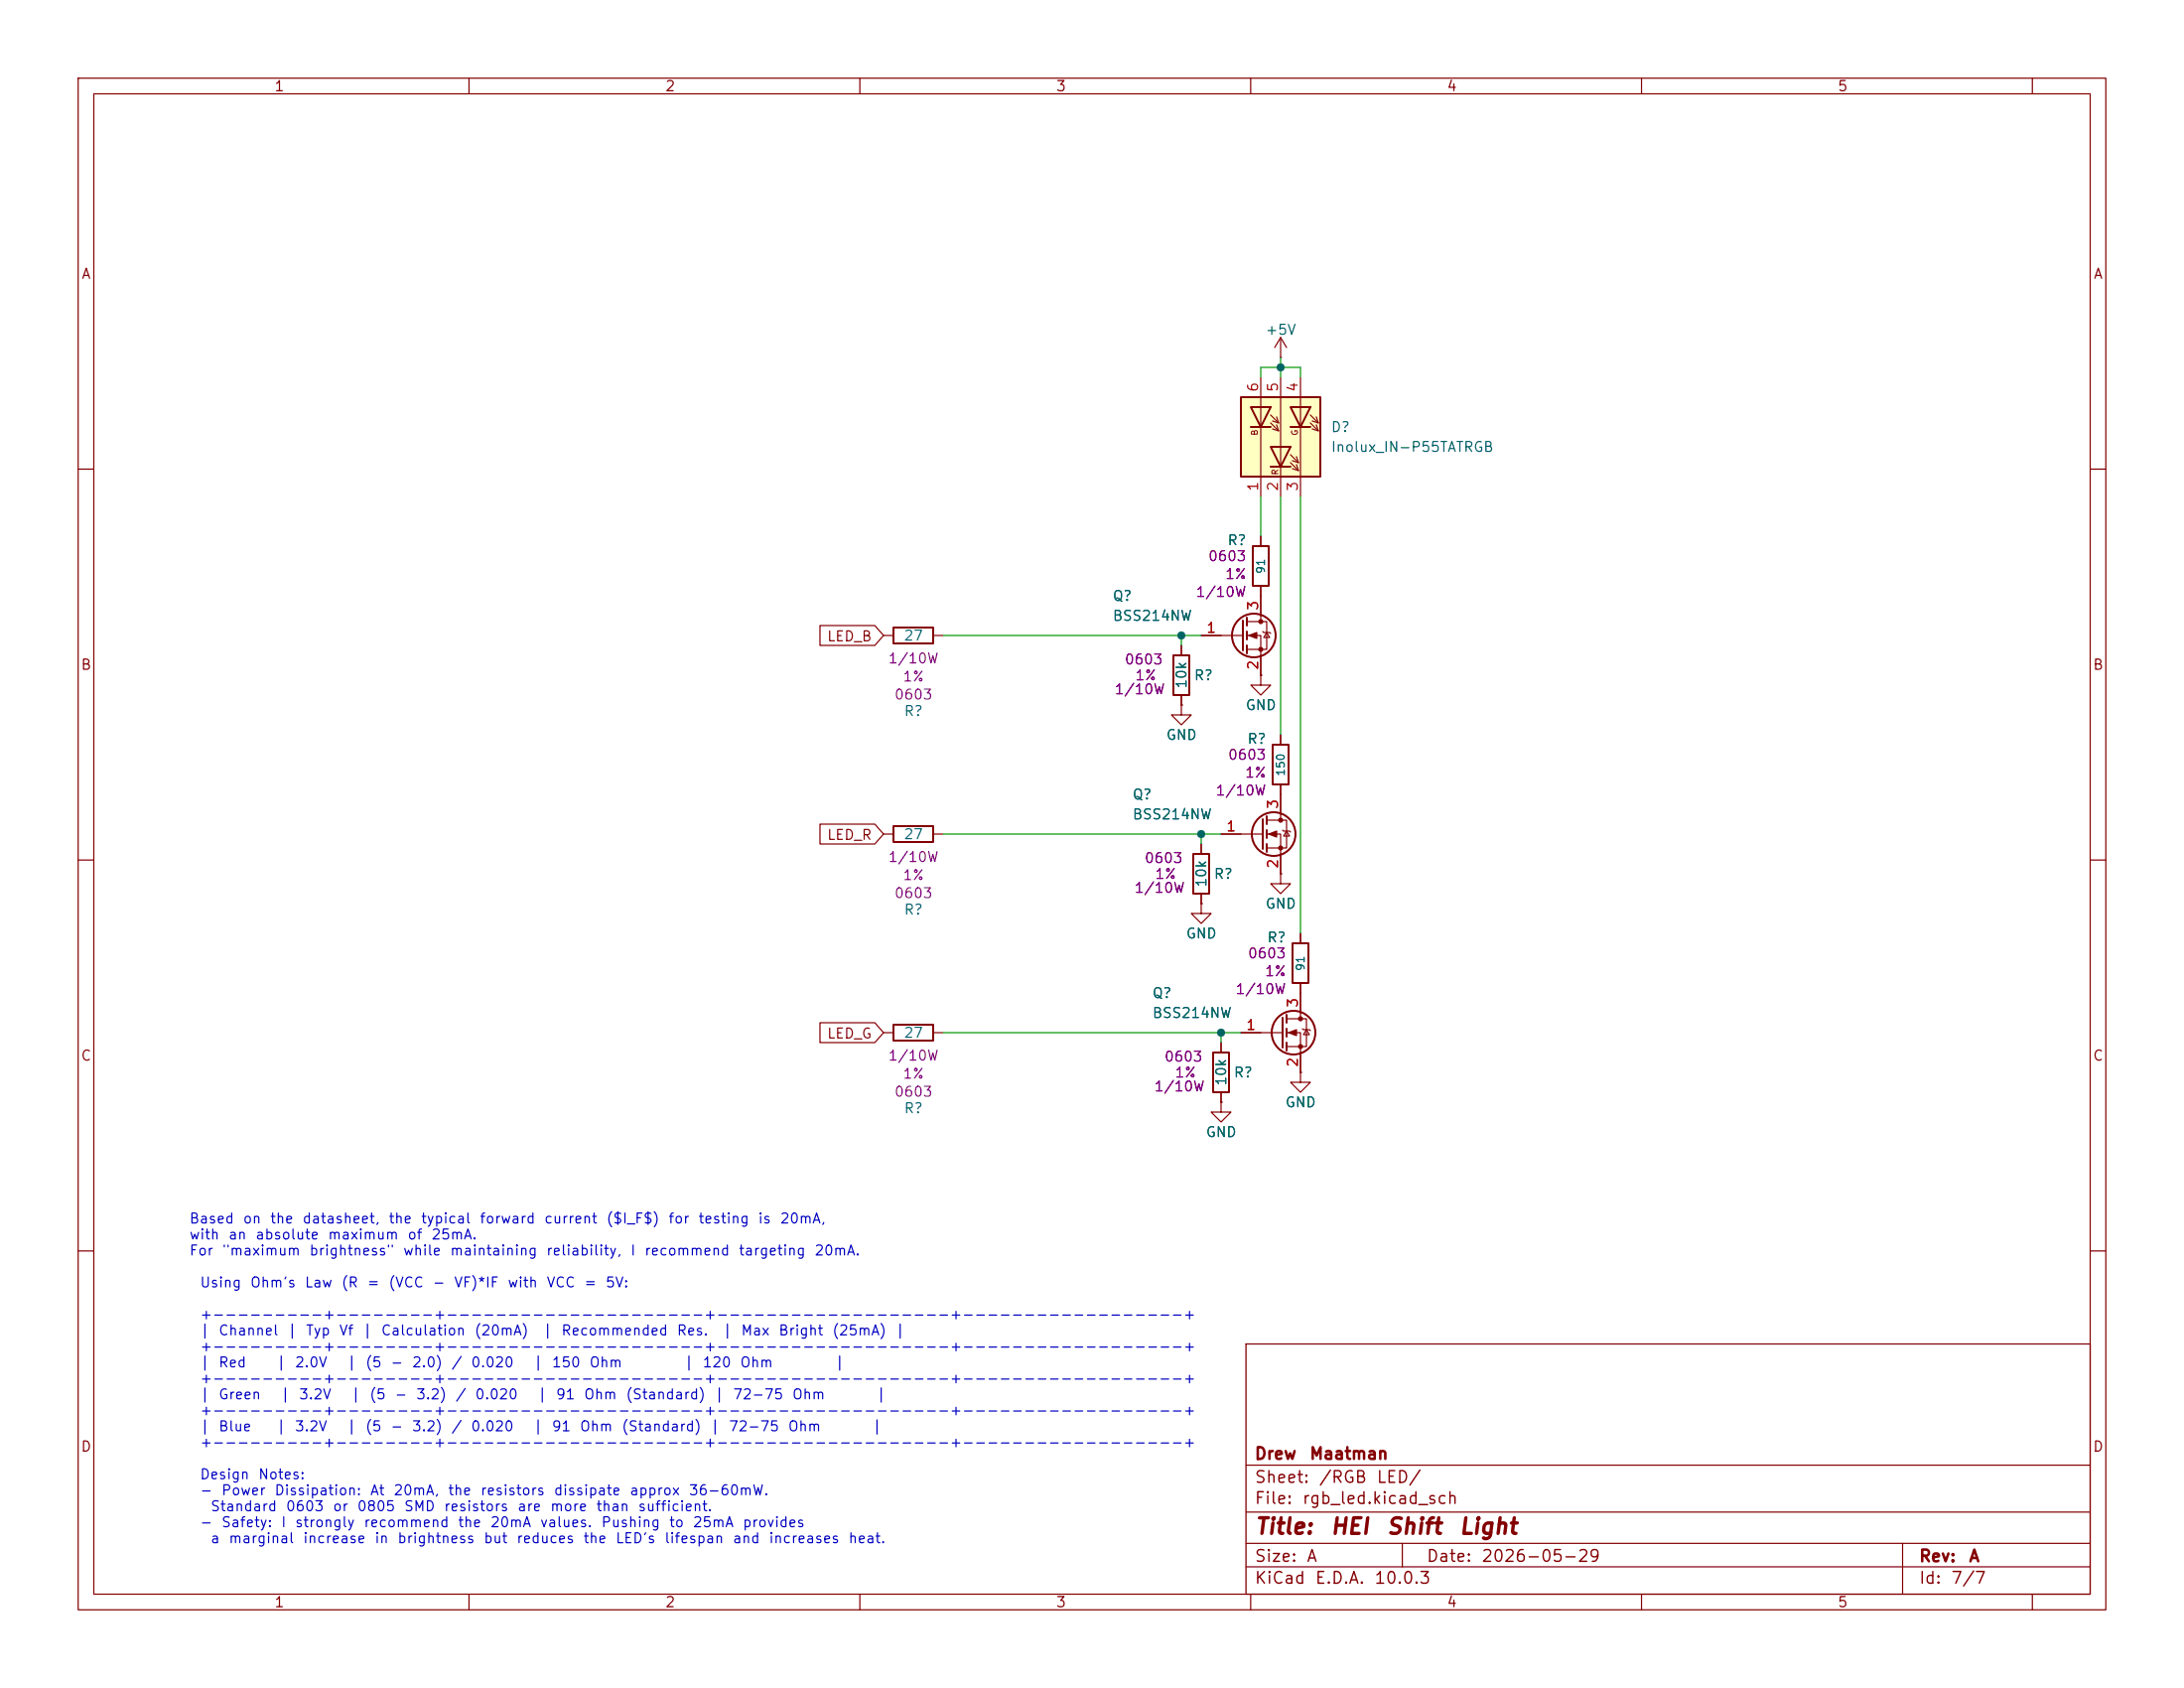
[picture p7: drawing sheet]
(kicad_sch
 (version 20260306)
 (generator "eeschema")
 (generator_version "10.0")
 (paper "A")
 (title_block
  (title "HEI Shift Light")
  (date "2026-05-29")
  (rev "A")
  (company "Drew Maatman"))
 (lib_symbols
  (symbol "Custom_Library:R_Custom"
   (pin_numbers (hide yes))
   (pin_names
    (offset 1.016) (hide yes)) (exclude_from_sim no) (in_bom yes) (on_board yes)
   (in_pos_files yes)
   (duplicate_pin_numbers_are_jumpers no)
   (property "Reference" "R" (at -2.54 0 90) (show_name no) (do_not_autoplace no) (effects (font (size 1.27 1.27))))
   (property "Value" "Custom_Library_R_Custom" (at 0 0 90) (show_name no) (do_not_autoplace no) (effects (font (size 1.27 1.27))))
   (property "Footprint" "" (at 0 0 0) (show_name no) (do_not_autoplace no) (hide yes) (effects (font (size 1.27 1.27))))
   (property "Datasheet" "" (at 0 0 0) (show_name no) (do_not_autoplace no) (hide yes) (effects (font (size 1.27 1.27))))
   (property "Description" "" (at 0 0 0) (show_name no) (do_not_autoplace no) (hide yes) (effects (font (size 1.27 1.27))))
   (property "display_footprint" "Foot" (at 2.54 0 90) (show_name no) (do_not_autoplace no) (effects (font (size 1.27 1.27))))
   (property "Tolerance" "Tol" (at 5.08 0 90) (show_name no) (do_not_autoplace no) (effects (font (size 1.27 1.27))))
   (property "Wattage" "W" (at 7.62 0 90) (show_name no) (do_not_autoplace no) (effects (font (size 1.27 1.27))))
   (property "Digi-Key PN" "PN" (at 7.62 10.16 0) (show_name no) (do_not_autoplace no) (hide yes) (effects (font (size 1.524 1.524))))
   (symbol "R_Custom_0_1"
    (rectangle (start 1.016 2.54) (end -1.016 -2.54) (stroke (width 0.254) (type solid)) (fill (type none))))
   (symbol "R_Custom_1_1"
    (pin passive line (at 0 3.81 270) (length 1.27) (name "1" (effects (font (size 1.27 1.27)))) (number "1" (effects (font (size 1.27 1.27)))))
    (pin passive line (at 0 -3.81 90) (length 1.27) (name "2" (effects (font (size 1.27 1.27)))) (number "2" (effects (font (size 1.27 1.27))))))
   (embedded_fonts no))
  (symbol "LED:Inolux_IN-P55TATRGB"
   (pin_names (hide yes)) (exclude_from_sim no) (in_bom yes) (on_board yes)
   (in_pos_files yes)
   (duplicate_pin_numbers_are_jumpers no)
   (property "Reference" "D" (at -5.08 6.35 0) (show_name no) (do_not_autoplace no) (effects (font (size 1.27 1.27)) (justify left)))
   (property "Value" "Inolux_IN-P55TATRGB" (at -5.08 -6.35 0) (show_name no) (do_not_autoplace no) (effects (font (size 1.27 1.27)) (justify left)))
   (property "Footprint" "LED_SMD:LED_Inolux_IN-P55TATRGB_PLCC6_5.0x5.5mm_P1.8mm" (at -5.08 -8.128 0) (show_name no) (do_not_autoplace no) (hide yes) (effects (font (size 1.27 1.27)) (justify left)))
   (property "Datasheet" "https://www.inolux-corp.com/datasheet/SMDLED/RGB%20Top%20View/IN-P55TATRGB.pdf" (at -5.08 -10.16 0) (show_name no) (do_not_autoplace no) (hide yes) (effects (font (size 1.27 1.27)) (justify left)))
   (property "Description" "Inolux RGB LED, PLCC-6" (at 0 0 0) (show_name no) (do_not_autoplace no) (hide yes) (effects (font (size 1.27 1.27))))
   (symbol "Inolux_IN-P55TATRGB_0_0"
    (text "B" (at -0.635 -3.3274 0) (effects (font (size 0.762 0.762)))))
   (symbol "Inolux_IN-P55TATRGB_0_1"
    (rectangle (start -5.08 5.08) (end 5.08 -5.08) (stroke (width 0.254) (type default)) (fill (type background)))
    (polyline (pts (xy -5.08 2.54) (xy 5.08 2.54)) (stroke (width 0) (type default)) (fill (type none)))
    (polyline (pts (xy -5.08 0) (xy 5.08 0)) (stroke (width 0) (type default)) (fill (type none)))
    (polyline (pts (xy -5.08 -2.54) (xy 5.08 -2.54)) (stroke (width 0) (type default)) (fill (type none)))
    (polyline (pts (xy -3.81 3.81) (xy -3.81 1.27) (xy -1.27 2.54) (xy -3.81 3.81)) (stroke (width 0.254) (type default)) (fill (type none)))
    (polyline (pts (xy -3.81 -1.27) (xy -3.81 -3.81) (xy -1.27 -2.54) (xy -3.81 -1.27)) (stroke (width 0.254) (type default)) (fill (type none)))
    (polyline (pts (xy -2.794 3.81) (xy -1.778 4.826)) (stroke (width 0) (type default)) (fill (type none)))
    (polyline (pts (xy -2.794 -1.27) (xy -1.778 -0.254)) (stroke (width 0) (type default)) (fill (type none)))
    (polyline (pts (xy -2.54 4.572) (xy -1.778 4.826) (xy -2.032 4.064)) (stroke (width 0) (type default)) (fill (type none)))
    (polyline (pts (xy -2.032 -1.016) (xy -1.778 -0.254) (xy -2.54 -0.508)) (stroke (width 0) (type default)) (fill (type none)))
    (polyline (pts (xy -1.778 3.81) (xy -0.762 4.826)) (stroke (width 0) (type default)) (fill (type none)))
    (polyline (pts (xy -1.778 -1.27) (xy -0.762 -0.254)) (stroke (width 0) (type default)) (fill (type none)))
    (polyline (pts (xy -1.524 4.572) (xy -0.762 4.826) (xy -1.016 4.064)) (stroke (width 0) (type default)) (fill (type none)))
    (polyline (pts (xy -1.524 -0.508) (xy -0.762 -0.254) (xy -1.016 -1.016)) (stroke (width 0) (type default)) (fill (type none)))
    (polyline (pts (xy -1.27 3.81) (xy -1.27 1.27)) (stroke (width 0.254) (type default)) (fill (type none)))
    (polyline (pts (xy -1.27 -1.27) (xy -1.27 -3.81)) (stroke (width 0.254) (type default)) (fill (type none)))
    (polyline (pts (xy 1.27 1.27) (xy 1.27 -1.27) (xy 3.81 0) (xy 1.27 1.27)) (stroke (width 0.254) (type default)) (fill (type none)))
    (polyline (pts (xy 2.286 1.27) (xy 3.302 2.286)) (stroke (width 0) (type default)) (fill (type none)))
    (polyline (pts (xy 3.048 1.524) (xy 3.302 2.286) (xy 2.54 2.032)) (stroke (width 0) (type default)) (fill (type none)))
    (polyline (pts (xy 3.302 1.27) (xy 4.318 2.286)) (stroke (width 0) (type default)) (fill (type none)))
    (polyline (pts (xy 3.556 2.032) (xy 4.318 2.286) (xy 4.064 1.524)) (stroke (width 0) (type default)) (fill (type none)))
    (polyline (pts (xy 3.81 1.27) (xy 3.81 -1.27)) (stroke (width 0.254) (type default)) (fill (type none))))
   (symbol "Inolux_IN-P55TATRGB_1_0"
    (text "G" (at -0.635 1.8034 0) (effects (font (size 0.762 0.762))))
    (text "R" (at 4.4196 -0.7112 0) (effects (font (size 0.762 0.762)))))
   (symbol "Inolux_IN-P55TATRGB_1_1"
    (pin passive line (at 7.62 -2.54 180) (length 2.54) (name "KB" (effects (font (size 1.27 1.27)))) (number "1" (effects (font (size 1.27 1.27)))))
    (pin passive line (at 7.62 0 180) (length 2.54) (name "KR" (effects (font (size 1.27 1.27)))) (number "2" (effects (font (size 1.27 1.27)))))
    (pin passive line (at 7.62 2.54 180) (length 2.54) (name "KG" (effects (font (size 1.27 1.27)))) (number "3" (effects (font (size 1.27 1.27)))))
    (pin passive line (at -7.62 2.54 0) (length 2.54) (name "AG" (effects (font (size 1.27 1.27)))) (number "4" (effects (font (size 1.27 1.27)))))
    (pin passive line (at -7.62 0 0) (length 2.54) (name "AR" (effects (font (size 1.27 1.27)))) (number "5" (effects (font (size 1.27 1.27)))))
    (pin passive line (at -7.62 -2.54 0) (length 2.54) (name "AB" (effects (font (size 1.27 1.27)))) (number "6" (effects (font (size 1.27 1.27))))))
   (embedded_fonts no))
  (symbol "Transistor_FET:BSS214NW"
   (pin_names (hide yes)) (exclude_from_sim no) (in_bom yes) (on_board yes)
   (in_pos_files yes)
   (duplicate_pin_numbers_are_jumpers no)
   (property "Reference" "Q" (at 5.08 1.905 0) (show_name no) (do_not_autoplace no) (effects (font (size 1.27 1.27)) (justify left)))
   (property "Value" "BSS214NW" (at 5.08 0 0) (show_name no) (do_not_autoplace no) (effects (font (size 1.27 1.27)) (justify left)))
   (property "Footprint" "Package_TO_SOT_SMD:SOT-323_SC-70" (at 5.08 -1.905 0) (show_name no) (do_not_autoplace no) (hide yes) (effects (font (size 1.27 1.27)
    (italic yes)) (justify left)))
   (property "Datasheet" "https://www.infineon.com/dgdl/Infineon-BSS214NW-DS-v02_02-en.pdf?fileId=db3a30431b3e89eb011b695aebc01bde" (at 5.08 -3.81 0) (show_name no) (do_not_autoplace no) (hide yes) (effects (font (size 1.27 1.27)) (justify left)))
   (property "Description" "20V Vds, 1.5A Id, N-Channel MOSFET, SOT-323" (at 0 0 0) (show_name no) (do_not_autoplace no) (hide yes) (effects (font (size 1.27 1.27))))
   (symbol "BSS214NW_0_1"
    (polyline (pts (xy 0.254 1.905) (xy 0.254 -1.905)) (stroke (width 0.254) (type default)) (fill (type none)))
    (polyline (pts (xy 0.254 0) (xy -2.54 0)) (stroke (width 0) (type default)) (fill (type none)))
    (polyline (pts (xy 0.762 2.286) (xy 0.762 1.27)) (stroke (width 0.254) (type default)) (fill (type none)))
    (polyline (pts (xy 0.762 0.508) (xy 0.762 -0.508)) (stroke (width 0.254) (type default)) (fill (type none)))
    (polyline (pts (xy 0.762 -1.27) (xy 0.762 -2.286)) (stroke (width 0.254) (type default)) (fill (type none)))
    (polyline (pts (xy 0.762 -1.778) (xy 3.302 -1.778) (xy 3.302 1.778) (xy 0.762 1.778)) (stroke (width 0) (type default)) (fill (type none)))
    (polyline (pts (xy 1.016 0) (xy 2.032 0.381) (xy 2.032 -0.381) (xy 1.016 0)) (stroke (width 0) (type default)) (fill (type outline)))
    (circle (center 1.651 0) (radius 2.794) (stroke (width 0.254) (type default)) (fill (type none)))
    (polyline (pts (xy 2.54 2.54) (xy 2.54 1.778)) (stroke (width 0) (type default)) (fill (type none)))
    (circle (center 2.54 1.778) (radius 0.254) (stroke (width 0) (type default)) (fill (type outline)))
    (circle (center 2.54 -1.778) (radius 0.254) (stroke (width 0) (type default)) (fill (type outline)))
    (polyline (pts (xy 2.54 -2.54) (xy 2.54 0) (xy 0.762 0)) (stroke (width 0) (type default)) (fill (type none)))
    (polyline (pts (xy 2.794 0.508) (xy 2.921 0.381) (xy 3.683 0.381) (xy 3.81 0.254)) (stroke (width 0) (type default)) (fill (type none)))
    (polyline (pts (xy 3.302 0.381) (xy 2.921 -0.254) (xy 3.683 -0.254) (xy 3.302 0.381)) (stroke (width 0) (type default)) (fill (type none))))
   (symbol "BSS214NW_1_1"
    (pin input line (at -5.08 0 0) (length 2.54) (name "G" (effects (font (size 1.27 1.27)))) (number "1" (effects (font (size 1.27 1.27)))))
    (pin passive line (at 2.54 -5.08 90) (length 2.54) (name "S" (effects (font (size 1.27 1.27)))) (number "2" (effects (font (size 1.27 1.27)))))
    (pin passive line (at 2.54 5.08 270) (length 2.54) (name "D" (effects (font (size 1.27 1.27)))) (number "3" (effects (font (size 1.27 1.27))))))
   (embedded_fonts no))
  (symbol "power:+5V"
   (power global)
   (pin_numbers (hide yes))
   (pin_names
    (offset 0) (hide yes)) (exclude_from_sim no) (in_bom yes) (on_board yes)
   (in_pos_files yes)
   (duplicate_pin_numbers_are_jumpers no)
   (property "Reference" "#PWR" (at 0 -3.81 0) (show_name no) (do_not_autoplace no) (hide yes) (effects (font (size 1.27 1.27))))
   (property "Value" "+5V" (at 0 3.556 0) (show_name no) (do_not_autoplace no) (effects (font (size 1.27 1.27))))
   (property "Footprint" "" (at 0 0 0) (show_name no) (do_not_autoplace no) (hide yes) (effects (font (size 1.27 1.27))))
   (property "Datasheet" "" (at 0 0 0) (show_name no) (do_not_autoplace no) (hide yes) (effects (font (size 1.27 1.27))))
   (property "Description" "Power symbol creates a global label with name \"+5V\"" (at 0 0 0) (show_name no) (do_not_autoplace no) (hide yes) (effects (font (size 1.27 1.27))))
   (symbol "+5V_0_1"
    (polyline (pts (xy -0.762 1.27) (xy 0 2.54)) (stroke (width 0) (type default)) (fill (type none)))
    (polyline (pts (xy 0 2.54) (xy 0.762 1.27)) (stroke (width 0) (type default)) (fill (type none)))
    (polyline (pts (xy 0 0) (xy 0 2.54)) (stroke (width 0) (type default)) (fill (type none))))
   (symbol "+5V_1_1"
    (pin power_in line (at 0 0 90) (length 0) (name "" (effects (font (size 1.27 1.27)))) (number "1" (effects (font (size 1.27 1.27))))))
   (embedded_fonts no))
  (symbol "power:GND"
   (power global)
   (pin_numbers (hide yes))
   (pin_names
    (offset 0) (hide yes)) (exclude_from_sim no) (in_bom yes) (on_board yes)
   (in_pos_files yes)
   (duplicate_pin_numbers_are_jumpers no)
   (property "Reference" "#PWR" (at 0 -6.35 0) (show_name no) (do_not_autoplace no) (hide yes) (effects (font (size 1.27 1.27))))
   (property "Value" "GND" (at 0 -3.81 0) (show_name no) (do_not_autoplace no) (effects (font (size 1.27 1.27))))
   (property "Footprint" "" (at 0 0 0) (show_name no) (do_not_autoplace no) (hide yes) (effects (font (size 1.27 1.27))))
   (property "Datasheet" "" (at 0 0 0) (show_name no) (do_not_autoplace no) (hide yes) (effects (font (size 1.27 1.27))))
   (property "Description" "Power symbol creates a global label with name \"GND\" , ground" (at 0 0 0) (show_name no) (do_not_autoplace no) (hide yes) (effects (font (size 1.27 1.27))))
   (symbol "GND_0_1"
    (polyline (pts (xy 0 0) (xy 0 -1.27) (xy 1.27 -1.27) (xy 0 -2.54) (xy -1.27 -1.27) (xy 0 -1.27)) (stroke (width 0) (type default)) (fill (type none))))
   (symbol "GND_1_1"
    (pin power_in line (at 0 0 270) (length 0) (name "" (effects (font (size 1.27 1.27)))) (number "1" (effects (font (size 1.27 1.27))))))
   (embedded_fonts no)))
 (text "Based on the datasheet, the typical forward current ($I_F$) for testing is 20mA,\nwith an absolute maximum of 25mA.\nFor \"maximum brightness\" while maintaining reliability, I recommend targeting 20mA.\n\n  Using Ohm's Law (R = (VCC - VF)*IF with VCC = 5V:\n\n  +---------+--------+---------------------+-------------------+------------------+\n  | Channel | Typ Vf | Calculation (20mA)  | Recommended Res.  | Max Bright (25mA) |\n  +---------+--------+---------------------+-------------------+------------------+\n  | Red     | 2.0V   | (5 - 2.0) / 0.020   | 150 Ohm           | 120 Ohm           |\n  +---------+--------+---------------------+-------------------+------------------+\n  | Green   | 3.2V   | (5 - 3.2) / 0.020   | 91 Ohm (Standard) | 72-75 Ohm         |\n  +---------+--------+---------------------+-------------------+------------------+\n  | Blue    | 3.2V   | (5 - 3.2) / 0.020   | 91 Ohm (Standard) | 72-75 Ohm         |\n  +---------+--------+---------------------+-------------------+------------------+\n\n  Design Notes:\n  - Power Dissipation: At 20mA, the resistors dissipate approx 36-60mW.\n    Standard 0603 or 0805 SMD resistors are more than sufficient.\n  - Safety: I strongly recommend the 20mA values. Pushing to 25mA provides\n    a marginal increase in brightness but reduces the LED's lifespan and increases heat."
  (exclude_from_sim no)
  (at 24.13 176.53 0)
  (effects (font
    (face "KiCad Font") (size 1.27 1.27)) (justify left)))
 (junction
  (at 163.83 46.99)
  (diameter 0)
  (color 0 0 0 0))
 (junction
  (at 156.21 132.08)
  (diameter 0)
  (color 0 0 0 0))
 (junction
  (at 151.13 81.28)
  (diameter 0)
  (color 0 0 0 0))
 (junction
  (at 153.67 106.68)
  (diameter 0)
  (color 0 0 0 0))
 (wire
  (pts (xy 166.37 46.99) (xy 166.37 48.26))
  (stroke (width 0) (type default)))
 (wire
  (pts (xy 163.83 45.72) (xy 163.83 46.99))
  (stroke (width 0) (type default)))
 (wire
  (pts (xy 163.83 46.99) (xy 161.29 46.99))
  (stroke (width 0) (type default)))
 (wire
  (pts (xy 163.83 63.5) (xy 163.83 93.98))
  (stroke (width 0) (type default)))
 (wire
  (pts (xy 161.29 63.5) (xy 161.29 68.58))
  (stroke (width 0) (type default)))
 (wire
  (pts (xy 153.67 107.95) (xy 153.67 106.68))
  (stroke (width 0) (type default)))
 (wire
  (pts (xy 156.21 132.08) (xy 158.75 132.08))
  (stroke (width 0) (type default)))
 (wire
  (pts (xy 151.13 81.28) (xy 153.67 81.28))
  (stroke (width 0) (type default)))
 (wire
  (pts (xy 156.21 133.35) (xy 156.21 132.08))
  (stroke (width 0) (type default)))
 (wire
  (pts (xy 161.29 46.99) (xy 161.29 48.26))
  (stroke (width 0) (type default)))
 (wire
  (pts (xy 163.83 46.99) (xy 166.37 46.99))
  (stroke (width 0) (type default)))
 (wire
  (pts (xy 153.67 106.68) (xy 156.21 106.68))
  (stroke (width 0) (type default)))
 (wire
  (pts (xy 151.13 82.55) (xy 151.13 81.28))
  (stroke (width 0) (type default)))
 (wire
  (pts (xy 120.65 81.28) (xy 151.13 81.28))
  (stroke (width 0) (type default)))
 (wire
  (pts (xy 166.37 63.5) (xy 166.37 119.38))
  (stroke (width 0) (type default)))
 (wire
  (pts (xy 120.65 132.08) (xy 156.21 132.08))
  (stroke (width 0) (type default)))
 (wire
  (pts (xy 120.65 106.68) (xy 153.67 106.68))
  (stroke (width 0) (type default)))
 (wire
  (pts (xy 163.83 46.99) (xy 163.83 48.26))
  (stroke (width 0) (type default)))
 (global_label "LED_R"
  (shape input)
  (at 113.03 106.68 180)
  (fields_autoplaced yes)
  (effects (font (size 1.27 1.27)) (justify right))
  (property "Intersheetrefs" "${INTERSHEET_REFS}" (at 104.3601 106.68 0) (hide yes) (show_name no) (do_not_autoplace no) (effects (font (size 1.27 1.27)) (justify right))))
 (global_label "LED_G"
  (shape input)
  (at 113.03 132.08 180)
  (fields_autoplaced yes)
  (effects (font (size 1.27 1.27)) (justify right))
  (property "Intersheetrefs" "${INTERSHEET_REFS}" (at 104.3601 132.08 0) (hide yes) (show_name no) (do_not_autoplace no) (effects (font (size 1.27 1.27)) (justify right))))
 (global_label "LED_B"
  (shape input)
  (at 113.03 81.28 180)
  (fields_autoplaced yes)
  (effects (font (size 1.27 1.27)) (justify right))
  (property "Intersheetrefs" "${INTERSHEET_REFS}" (at 104.3601 81.28 0) (hide yes) (show_name no) (do_not_autoplace no) (effects (font (size 1.27 1.27)) (justify right))))
 (symbol
  (lib_id "Custom_Library:R_Custom")
  (at 116.84 132.08 270)
  (unit 1)
  (body_style 1)
  (exclude_from_sim no)
  (in_bom yes)
  (on_board yes)
  (in_pos_files yes)
  (dnp no)
  (property "Reference" "R?" (at 116.84 141.732 90) (show_name no) (do_not_autoplace no) (effects (font (size 1.27 1.27))))
  (property "Value" "27" (at 116.84 132.08 90) (show_name no) (do_not_autoplace no) (effects (font (size 1.27 1.27))))
  (property "Footprint" "Resistors_SMD:R_0603" (at 116.84 132.08 0) (hide yes) (show_name no) (do_not_autoplace no) (effects (font (size 1.27 1.27))))
  (property "Datasheet" "" (at 116.84 132.08 0) (hide yes) (show_name no) (do_not_autoplace no) (effects (font (size 1.27 1.27))))
  (property "Description" "" (at 116.84 132.08 0) (show_name no) (do_not_autoplace no) (effects (font (size 1.27 1.27))))
  (property "display_footprint" "0603" (at 116.84 139.6238 90) (show_name no) (do_not_autoplace no) (effects (font (size 1.27 1.27))))
  (property "Tolerance" "1%" (at 116.84 137.3124 90) (show_name no) (do_not_autoplace no) (effects (font (size 1.27 1.27))))
  (property "Wattage" "1/10W" (at 116.84 135.001 90) (show_name no) (do_not_autoplace no) (effects (font (size 1.27 1.27))))
  (property "Digi-Key PN" "541-5306-1-ND" (at 127 139.7 0) (hide yes) (show_name no) (do_not_autoplace no) (effects (font (size 1.524 1.524))))
  (pin "1")
  (pin "2"))
 (symbol
  (lib_id "Transistor_FET:BSS214NW")
  (at 163.83 132.08 0)
  (unit 1)
  (body_style 1)
  (exclude_from_sim no)
  (in_bom yes)
  (on_board yes)
  (in_pos_files yes)
  (dnp no)
  (property "Reference" "Q?" (at 147.32 127 0) (show_name no) (do_not_autoplace no) (effects (font (size 1.27 1.27)) (justify left)))
  (property "Value" "BSS214NW" (at 147.32 129.54 0) (show_name no) (do_not_autoplace no) (effects (font (size 1.27 1.27)) (justify left)))
  (property "Footprint" "Package_TO_SOT_SMD:SOT-323_SC-70" (at 168.91 133.985 0) (hide yes) (show_name no) (do_not_autoplace no) (effects (font (size 1.27 1.27)
    (italic yes)) (justify left)))
  (property "Datasheet" "https://www.infineon.com/dgdl/Infineon-BSS214NW-DS-v02_02-en.pdf?fileId=db3a30431b3e89eb011b695aebc01bde" (at 168.91 135.89 0) (hide yes) (show_name no) (do_not_autoplace no) (effects (font (size 1.27 1.27)) (justify left)))
  (property "Description" "20V Vds, 1.5A Id, N-Channel MOSFET, SOT-323" (at 163.83 132.08 0) (hide yes) (show_name no) (do_not_autoplace no) (effects (font (size 1.27 1.27))))
  (pin "2")
  (pin "1")
  (pin "3"))
 (symbol
  (lib_id "Custom_Library:R_Custom")
  (at 156.21 137.16 0)
  (mirror y)
  (unit 1)
  (body_style 1)
  (exclude_from_sim no)
  (in_bom yes)
  (on_board yes)
  (in_pos_files yes)
  (dnp no)
  (property "Reference" "R?" (at 157.734 137.16 0) (show_name no) (do_not_autoplace no) (effects (font (size 1.27 1.27)) (justify right)))
  (property "Value" "10k" (at 156.21 137.16 90) (show_name no) (do_not_autoplace no) (effects (font (size 1.27 1.27))))
  (property "Footprint" "Resistors_SMD:R_0603" (at 156.21 137.16 0) (hide yes) (show_name no) (do_not_autoplace no) (effects (font (size 1.27 1.27))))
  (property "Datasheet" "" (at 156.21 137.16 0) (hide yes) (show_name no) (do_not_autoplace no) (effects (font (size 1.27 1.27))))
  (property "Description" "" (at 156.21 137.16 0) (show_name no) (do_not_autoplace no) (effects (font (size 1.27 1.27))))
  (property "display_footprint" "0603" (at 151.384 135.128 0) (show_name no) (do_not_autoplace no) (effects (font (size 1.27 1.27))))
  (property "Tolerance" "1%" (at 151.638 137.16 0) (show_name no) (do_not_autoplace no) (effects (font (size 1.27 1.27))))
  (property "Wattage" "1/10W" (at 150.876 138.938 0) (show_name no) (do_not_autoplace no) (effects (font (size 1.27 1.27))))
  (property "Digi-Key PN" "541-10.0KHCT-ND" (at 148.59 127 0) (hide yes) (show_name no) (do_not_autoplace no) (effects (font (size 1.524 1.524))))
  (pin "1")
  (pin "2"))
 (symbol
  (lib_id "power:GND")
  (at 166.37 137.16 0)
  (unit 1)
  (body_style 1)
  (exclude_from_sim no)
  (in_bom yes)
  (on_board yes)
  (in_pos_files yes)
  (dnp no)
  (property "Reference" "#PWR?" (at 166.37 143.51 0) (hide yes) (show_name no) (do_not_autoplace no) (effects (font (size 1.27 1.27))))
  (property "Value" "GND" (at 166.37 140.97 0) (show_name no) (do_not_autoplace no) (effects (font (size 1.27 1.27))))
  (property "Footprint" "" (at 166.37 137.16 0) (hide yes) (show_name no) (do_not_autoplace no) (effects (font (size 1.27 1.27))))
  (property "Datasheet" "" (at 166.37 137.16 0) (hide yes) (show_name no) (do_not_autoplace no) (effects (font (size 1.27 1.27))))
  (property "Description" "Power symbol creates a global label with name \"GND\" , ground" (at 166.37 137.16 0) (hide yes) (show_name no) (do_not_autoplace no) (effects (font (size 1.27 1.27))))
  (pin "1"))
 (symbol
  (lib_id "Transistor_FET:BSS214NW")
  (at 158.75 81.28 0)
  (unit 1)
  (body_style 1)
  (exclude_from_sim no)
  (in_bom yes)
  (on_board yes)
  (in_pos_files yes)
  (dnp no)
  (property "Reference" "Q?" (at 142.24 76.2 0) (show_name no) (do_not_autoplace no) (effects (font (size 1.27 1.27)) (justify left)))
  (property "Value" "BSS214NW" (at 142.24 78.74 0) (show_name no) (do_not_autoplace no) (effects (font (size 1.27 1.27)) (justify left)))
  (property "Footprint" "Package_TO_SOT_SMD:SOT-323_SC-70" (at 163.83 83.185 0) (hide yes) (show_name no) (do_not_autoplace no) (effects (font (size 1.27 1.27)
    (italic yes)) (justify left)))
  (property "Datasheet" "https://www.infineon.com/dgdl/Infineon-BSS214NW-DS-v02_02-en.pdf?fileId=db3a30431b3e89eb011b695aebc01bde" (at 163.83 85.09 0) (hide yes) (show_name no) (do_not_autoplace no) (effects (font (size 1.27 1.27)) (justify left)))
  (property "Description" "20V Vds, 1.5A Id, N-Channel MOSFET, SOT-323" (at 158.75 81.28 0) (hide yes) (show_name no) (do_not_autoplace no) (effects (font (size 1.27 1.27))))
  (pin "2")
  (pin "1")
  (pin "3"))
 (symbol
  (lib_id "LED:Inolux_IN-P55TATRGB")
  (at 163.83 55.88 270)
  (unit 1)
  (body_style 1)
  (exclude_from_sim no)
  (in_bom yes)
  (on_board yes)
  (in_pos_files yes)
  (dnp no)
  (fields_autoplaced yes)
  (property "Reference" "D?" (at 170.18 54.6099 90) (show_name no) (do_not_autoplace no) (effects (font (size 1.27 1.27)) (justify left)))
  (property "Value" "Inolux_IN-P55TATRGB" (at 170.18 57.1499 90) (show_name no) (do_not_autoplace no) (effects (font (size 1.27 1.27)) (justify left)))
  (property "Footprint" "LED_SMD:LED_Avago_PLCC4_3.2x2.8mm_CW" (at 155.702 50.8 0) (hide yes) (show_name no) (do_not_autoplace no) (effects (font (size 1.27 1.27)) (justify left)))
  (property "Datasheet" "https://www.inolux-corp.com/datasheet/SMDLED/RGB%20Top%20View/IN-P55TATRGB.pdf" (at 153.67 50.8 0) (hide yes) (show_name no) (do_not_autoplace no) (effects (font (size 1.27 1.27)) (justify left)))
  (property "Description" "Inolux RGB LED, PLCC-6" (at 163.83 55.88 0) (hide yes) (show_name no) (do_not_autoplace no) (effects (font (size 1.27 1.27))))
  (pin "5")
  (pin "2")
  (pin "3")
  (pin "4")
  (pin "1")
  (pin "6"))
 (symbol
  (lib_id "power:+5V")
  (at 163.83 45.72 0)
  (unit 1)
  (body_style 1)
  (exclude_from_sim no)
  (in_bom yes)
  (on_board yes)
  (in_pos_files yes)
  (dnp no)
  (property "Reference" "#PWR?" (at 163.83 49.53 0) (hide yes) (show_name no) (do_not_autoplace no) (effects (font (size 1.27 1.27))))
  (property "Value" "+5V" (at 163.83 42.164 0) (show_name no) (do_not_autoplace no) (effects (font (size 1.27 1.27))))
  (property "Footprint" "" (at 163.83 45.72 0) (hide yes) (show_name no) (do_not_autoplace no) (effects (font (size 1.27 1.27))))
  (property "Datasheet" "" (at 163.83 45.72 0) (hide yes) (show_name no) (do_not_autoplace no) (effects (font (size 1.27 1.27))))
  (property "Description" "Power symbol creates a global label with name \"+5V\"" (at 163.83 45.72 0) (hide yes) (show_name no) (do_not_autoplace no) (effects (font (size 1.27 1.27))))
  (pin "1"))
 (symbol
  (lib_id "power:GND")
  (at 163.83 111.76 0)
  (unit 1)
  (body_style 1)
  (exclude_from_sim no)
  (in_bom yes)
  (on_board yes)
  (in_pos_files yes)
  (dnp no)
  (property "Reference" "#PWR?" (at 163.83 118.11 0) (hide yes) (show_name no) (do_not_autoplace no) (effects (font (size 1.27 1.27))))
  (property "Value" "GND" (at 163.83 115.57 0) (show_name no) (do_not_autoplace no) (effects (font (size 1.27 1.27))))
  (property "Footprint" "" (at 163.83 111.76 0) (hide yes) (show_name no) (do_not_autoplace no) (effects (font (size 1.27 1.27))))
  (property "Datasheet" "" (at 163.83 111.76 0) (hide yes) (show_name no) (do_not_autoplace no) (effects (font (size 1.27 1.27))))
  (property "Description" "Power symbol creates a global label with name \"GND\" , ground" (at 163.83 111.76 0) (hide yes) (show_name no) (do_not_autoplace no) (effects (font (size 1.27 1.27))))
  (pin "1"))
 (symbol
  (lib_id "Custom_Library:R_Custom")
  (at 153.67 111.76 0)
  (mirror y)
  (unit 1)
  (body_style 1)
  (exclude_from_sim no)
  (in_bom yes)
  (on_board yes)
  (in_pos_files yes)
  (dnp no)
  (property "Reference" "R?" (at 155.194 111.76 0) (show_name no) (do_not_autoplace no) (effects (font (size 1.27 1.27)) (justify right)))
  (property "Value" "10k" (at 153.67 111.76 90) (show_name no) (do_not_autoplace no) (effects (font (size 1.27 1.27))))
  (property "Footprint" "Resistors_SMD:R_0603" (at 153.67 111.76 0) (hide yes) (show_name no) (do_not_autoplace no) (effects (font (size 1.27 1.27))))
  (property "Datasheet" "" (at 153.67 111.76 0) (hide yes) (show_name no) (do_not_autoplace no) (effects (font (size 1.27 1.27))))
  (property "Description" "" (at 153.67 111.76 0) (show_name no) (do_not_autoplace no) (effects (font (size 1.27 1.27))))
  (property "display_footprint" "0603" (at 148.844 109.728 0) (show_name no) (do_not_autoplace no) (effects (font (size 1.27 1.27))))
  (property "Tolerance" "1%" (at 149.098 111.76 0) (show_name no) (do_not_autoplace no) (effects (font (size 1.27 1.27))))
  (property "Wattage" "1/10W" (at 148.336 113.538 0) (show_name no) (do_not_autoplace no) (effects (font (size 1.27 1.27))))
  (property "Digi-Key PN" "541-10.0KHCT-ND" (at 146.05 101.6 0) (hide yes) (show_name no) (do_not_autoplace no) (effects (font (size 1.524 1.524))))
  (pin "1")
  (pin "2"))
 (symbol
  (lib_id "power:GND")
  (at 153.67 115.57 0)
  (unit 1)
  (body_style 1)
  (exclude_from_sim no)
  (in_bom yes)
  (on_board yes)
  (in_pos_files yes)
  (dnp no)
  (property "Reference" "#PWR?" (at 153.67 121.92 0) (hide yes) (show_name no) (do_not_autoplace no) (effects (font (size 1.27 1.27))))
  (property "Value" "GND" (at 153.67 119.38 0) (show_name no) (do_not_autoplace no) (effects (font (size 1.27 1.27))))
  (property "Footprint" "" (at 153.67 115.57 0) (hide yes) (show_name no) (do_not_autoplace no) (effects (font (size 1.27 1.27))))
  (property "Datasheet" "" (at 153.67 115.57 0) (hide yes) (show_name no) (do_not_autoplace no) (effects (font (size 1.27 1.27))))
  (property "Description" "Power symbol creates a global label with name \"GND\" , ground" (at 153.67 115.57 0) (hide yes) (show_name no) (do_not_autoplace no) (effects (font (size 1.27 1.27))))
  (pin "1"))
 (symbol
  (lib_id "power:GND")
  (at 161.29 86.36 0)
  (unit 1)
  (body_style 1)
  (exclude_from_sim no)
  (in_bom yes)
  (on_board yes)
  (in_pos_files yes)
  (dnp no)
  (property "Reference" "#PWR?" (at 161.29 92.71 0) (hide yes) (show_name no) (do_not_autoplace no) (effects (font (size 1.27 1.27))))
  (property "Value" "GND" (at 161.29 90.17 0) (show_name no) (do_not_autoplace no) (effects (font (size 1.27 1.27))))
  (property "Footprint" "" (at 161.29 86.36 0) (hide yes) (show_name no) (do_not_autoplace no) (effects (font (size 1.27 1.27))))
  (property "Datasheet" "" (at 161.29 86.36 0) (hide yes) (show_name no) (do_not_autoplace no) (effects (font (size 1.27 1.27))))
  (property "Description" "Power symbol creates a global label with name \"GND\" , ground" (at 161.29 86.36 0) (hide yes) (show_name no) (do_not_autoplace no) (effects (font (size 1.27 1.27))))
  (pin "1"))
 (symbol
  (lib_id "Custom_Library:R_Custom")
  (at 161.29 72.39 0)
  (mirror y)
  (unit 1)
  (body_style 1)
  (exclude_from_sim no)
  (in_bom yes)
  (on_board yes)
  (in_pos_files yes)
  (dnp no)
  (property "Reference" "R?" (at 159.512 69.088 0) (show_name no) (do_not_autoplace no) (effects (font (size 1.27 1.27)) (justify left)))
  (property "Value" "91" (at 161.29 72.39 90) (show_name no) (do_not_autoplace no) (effects (font (size 1.016 1.016))))
  (property "Footprint" "" (at 161.29 72.39 0) (hide yes) (show_name no) (do_not_autoplace no) (effects (font (size 1.27 1.27))))
  (property "Datasheet" "" (at 161.29 72.39 0) (hide yes) (show_name no) (do_not_autoplace no) (effects (font (size 1.27 1.27))))
  (property "Description" "" (at 161.29 72.39 0) (show_name no) (do_not_autoplace no) (effects (font (size 1.27 1.27))))
  (property "display_footprint" "0603" (at 159.512 71.12 0) (show_name no) (do_not_autoplace no) (effects (font (size 1.27 1.27)) (justify left)))
  (property "Tolerance" "1%" (at 159.512 73.406 0) (show_name no) (do_not_autoplace no) (effects (font (size 1.27 1.27)) (justify left)))
  (property "Wattage" "1/10W" (at 159.512 75.692 0) (show_name no) (do_not_autoplace no) (effects (font (size 1.27 1.27)) (justify left)))
  (property "Digi-Key PN" "" (at 161.29 72.39 0) (hide yes) (show_name no) (do_not_autoplace no) (effects (font (size 1.27 1.27))))
  (pin "1")
  (pin "2"))
 (symbol
  (lib_id "Custom_Library:R_Custom")
  (at 116.84 106.68 270)
  (unit 1)
  (body_style 1)
  (exclude_from_sim no)
  (in_bom yes)
  (on_board yes)
  (in_pos_files yes)
  (dnp no)
  (property "Reference" "R?" (at 116.84 116.332 90) (show_name no) (do_not_autoplace no) (effects (font (size 1.27 1.27))))
  (property "Value" "27" (at 116.84 106.68 90) (show_name no) (do_not_autoplace no) (effects (font (size 1.27 1.27))))
  (property "Footprint" "Resistors_SMD:R_0603" (at 116.84 106.68 0) (hide yes) (show_name no) (do_not_autoplace no) (effects (font (size 1.27 1.27))))
  (property "Datasheet" "" (at 116.84 106.68 0) (hide yes) (show_name no) (do_not_autoplace no) (effects (font (size 1.27 1.27))))
  (property "Description" "" (at 116.84 106.68 0) (show_name no) (do_not_autoplace no) (effects (font (size 1.27 1.27))))
  (property "display_footprint" "0603" (at 116.84 114.2238 90) (show_name no) (do_not_autoplace no) (effects (font (size 1.27 1.27))))
  (property "Tolerance" "1%" (at 116.84 111.9124 90) (show_name no) (do_not_autoplace no) (effects (font (size 1.27 1.27))))
  (property "Wattage" "1/10W" (at 116.84 109.601 90) (show_name no) (do_not_autoplace no) (effects (font (size 1.27 1.27))))
  (property "Digi-Key PN" "541-5306-1-ND" (at 127 114.3 0) (hide yes) (show_name no) (do_not_autoplace no) (effects (font (size 1.524 1.524))))
  (pin "1")
  (pin "2"))
 (symbol
  (lib_id "Custom_Library:R_Custom")
  (at 151.13 86.36 0)
  (mirror y)
  (unit 1)
  (body_style 1)
  (exclude_from_sim no)
  (in_bom yes)
  (on_board yes)
  (in_pos_files yes)
  (dnp no)
  (property "Reference" "R?" (at 152.654 86.36 0) (show_name no) (do_not_autoplace no) (effects (font (size 1.27 1.27)) (justify right)))
  (property "Value" "10k" (at 151.13 86.36 90) (show_name no) (do_not_autoplace no) (effects (font (size 1.27 1.27))))
  (property "Footprint" "Resistors_SMD:R_0603" (at 151.13 86.36 0) (hide yes) (show_name no) (do_not_autoplace no) (effects (font (size 1.27 1.27))))
  (property "Datasheet" "" (at 151.13 86.36 0) (hide yes) (show_name no) (do_not_autoplace no) (effects (font (size 1.27 1.27))))
  (property "Description" "" (at 151.13 86.36 0) (show_name no) (do_not_autoplace no) (effects (font (size 1.27 1.27))))
  (property "display_footprint" "0603" (at 146.304 84.328 0) (show_name no) (do_not_autoplace no) (effects (font (size 1.27 1.27))))
  (property "Tolerance" "1%" (at 146.558 86.36 0) (show_name no) (do_not_autoplace no) (effects (font (size 1.27 1.27))))
  (property "Wattage" "1/10W" (at 145.796 88.138 0) (show_name no) (do_not_autoplace no) (effects (font (size 1.27 1.27))))
  (property "Digi-Key PN" "541-10.0KHCT-ND" (at 143.51 76.2 0) (hide yes) (show_name no) (do_not_autoplace no) (effects (font (size 1.524 1.524))))
  (pin "1")
  (pin "2"))
 (symbol
  (lib_id "Custom_Library:R_Custom")
  (at 116.84 81.28 270)
  (unit 1)
  (body_style 1)
  (exclude_from_sim no)
  (in_bom yes)
  (on_board yes)
  (in_pos_files yes)
  (dnp no)
  (property "Reference" "R?" (at 116.84 90.932 90) (show_name no) (do_not_autoplace no) (effects (font (size 1.27 1.27))))
  (property "Value" "27" (at 116.84 81.28 90) (show_name no) (do_not_autoplace no) (effects (font (size 1.27 1.27))))
  (property "Footprint" "Resistors_SMD:R_0603" (at 116.84 81.28 0) (hide yes) (show_name no) (do_not_autoplace no) (effects (font (size 1.27 1.27))))
  (property "Datasheet" "" (at 116.84 81.28 0) (hide yes) (show_name no) (do_not_autoplace no) (effects (font (size 1.27 1.27))))
  (property "Description" "" (at 116.84 81.28 0) (show_name no) (do_not_autoplace no) (effects (font (size 1.27 1.27))))
  (property "display_footprint" "0603" (at 116.84 88.8238 90) (show_name no) (do_not_autoplace no) (effects (font (size 1.27 1.27))))
  (property "Tolerance" "1%" (at 116.84 86.5124 90) (show_name no) (do_not_autoplace no) (effects (font (size 1.27 1.27))))
  (property "Wattage" "1/10W" (at 116.84 84.201 90) (show_name no) (do_not_autoplace no) (effects (font (size 1.27 1.27))))
  (property "Digi-Key PN" "541-5306-1-ND" (at 127 88.9 0) (hide yes) (show_name no) (do_not_autoplace no) (effects (font (size 1.524 1.524))))
  (pin "1")
  (pin "2"))
 (symbol
  (lib_id "power:GND")
  (at 156.21 140.97 0)
  (unit 1)
  (body_style 1)
  (exclude_from_sim no)
  (in_bom yes)
  (on_board yes)
  (in_pos_files yes)
  (dnp no)
  (property "Reference" "#PWR?" (at 156.21 147.32 0) (hide yes) (show_name no) (do_not_autoplace no) (effects (font (size 1.27 1.27))))
  (property "Value" "GND" (at 156.21 144.78 0) (show_name no) (do_not_autoplace no) (effects (font (size 1.27 1.27))))
  (property "Footprint" "" (at 156.21 140.97 0) (hide yes) (show_name no) (do_not_autoplace no) (effects (font (size 1.27 1.27))))
  (property "Datasheet" "" (at 156.21 140.97 0) (hide yes) (show_name no) (do_not_autoplace no) (effects (font (size 1.27 1.27))))
  (property "Description" "Power symbol creates a global label with name \"GND\" , ground" (at 156.21 140.97 0) (hide yes) (show_name no) (do_not_autoplace no) (effects (font (size 1.27 1.27))))
  (pin "1"))
 (symbol
  (lib_id "power:GND")
  (at 151.13 90.17 0)
  (unit 1)
  (body_style 1)
  (exclude_from_sim no)
  (in_bom yes)
  (on_board yes)
  (in_pos_files yes)
  (dnp no)
  (property "Reference" "#PWR?" (at 151.13 96.52 0) (hide yes) (show_name no) (do_not_autoplace no) (effects (font (size 1.27 1.27))))
  (property "Value" "GND" (at 151.13 93.98 0) (show_name no) (do_not_autoplace no) (effects (font (size 1.27 1.27))))
  (property "Footprint" "" (at 151.13 90.17 0) (hide yes) (show_name no) (do_not_autoplace no) (effects (font (size 1.27 1.27))))
  (property "Datasheet" "" (at 151.13 90.17 0) (hide yes) (show_name no) (do_not_autoplace no) (effects (font (size 1.27 1.27))))
  (property "Description" "Power symbol creates a global label with name \"GND\" , ground" (at 151.13 90.17 0) (hide yes) (show_name no) (do_not_autoplace no) (effects (font (size 1.27 1.27))))
  (pin "1"))
 (symbol
  (lib_id "Custom_Library:R_Custom")
  (at 166.37 123.19 0)
  (mirror y)
  (unit 1)
  (body_style 1)
  (exclude_from_sim no)
  (in_bom yes)
  (on_board yes)
  (in_pos_files yes)
  (dnp no)
  (property "Reference" "R?" (at 164.592 119.888 0) (show_name no) (do_not_autoplace no) (effects (font (size 1.27 1.27)) (justify left)))
  (property "Value" "91" (at 166.37 123.19 90) (show_name no) (do_not_autoplace no) (effects (font (size 1.016 1.016))))
  (property "Footprint" "" (at 166.37 123.19 0) (hide yes) (show_name no) (do_not_autoplace no) (effects (font (size 1.27 1.27))))
  (property "Datasheet" "" (at 166.37 123.19 0) (hide yes) (show_name no) (do_not_autoplace no) (effects (font (size 1.27 1.27))))
  (property "Description" "" (at 166.37 123.19 0) (show_name no) (do_not_autoplace no) (effects (font (size 1.27 1.27))))
  (property "display_footprint" "0603" (at 164.592 121.92 0) (show_name no) (do_not_autoplace no) (effects (font (size 1.27 1.27)) (justify left)))
  (property "Tolerance" "1%" (at 164.592 124.206 0) (show_name no) (do_not_autoplace no) (effects (font (size 1.27 1.27)) (justify left)))
  (property "Wattage" "1/10W" (at 164.592 126.492 0) (show_name no) (do_not_autoplace no) (effects (font (size 1.27 1.27)) (justify left)))
  (property "Digi-Key PN" "" (at 166.37 123.19 0) (hide yes) (show_name no) (do_not_autoplace no) (effects (font (size 1.27 1.27))))
  (pin "1")
  (pin "2"))
 (symbol
  (lib_id "Custom_Library:R_Custom")
  (at 163.83 97.79 0)
  (mirror y)
  (unit 1)
  (body_style 1)
  (exclude_from_sim no)
  (in_bom yes)
  (on_board yes)
  (in_pos_files yes)
  (dnp no)
  (property "Reference" "R?" (at 162.052 94.488 0) (show_name no) (do_not_autoplace no) (effects (font (size 1.27 1.27)) (justify left)))
  (property "Value" "150" (at 163.83 97.79 90) (show_name no) (do_not_autoplace no) (effects (font (size 1.016 1.016))))
  (property "Footprint" "" (at 163.83 97.79 0) (hide yes) (show_name no) (do_not_autoplace no) (effects (font (size 1.27 1.27))))
  (property "Datasheet" "" (at 163.83 97.79 0) (hide yes) (show_name no) (do_not_autoplace no) (effects (font (size 1.27 1.27))))
  (property "Description" "" (at 163.83 97.79 0) (show_name no) (do_not_autoplace no) (effects (font (size 1.27 1.27))))
  (property "display_footprint" "0603" (at 162.052 96.52 0) (show_name no) (do_not_autoplace no) (effects (font (size 1.27 1.27)) (justify left)))
  (property "Tolerance" "1%" (at 162.052 98.806 0) (show_name no) (do_not_autoplace no) (effects (font (size 1.27 1.27)) (justify left)))
  (property "Wattage" "1/10W" (at 162.052 101.092 0) (show_name no) (do_not_autoplace no) (effects (font (size 1.27 1.27)) (justify left)))
  (property "Digi-Key PN" "" (at 163.83 97.79 0) (hide yes) (show_name no) (do_not_autoplace no) (effects (font (size 1.27 1.27))))
  (pin "1")
  (pin "2"))
 (symbol
  (lib_id "Transistor_FET:BSS214NW")
  (at 161.29 106.68 0)
  (unit 1)
  (body_style 1)
  (exclude_from_sim no)
  (in_bom yes)
  (on_board yes)
  (in_pos_files yes)
  (dnp no)
  (property "Reference" "Q?" (at 144.78 101.6 0) (show_name no) (do_not_autoplace no) (effects (font (size 1.27 1.27)) (justify left)))
  (property "Value" "BSS214NW" (at 144.78 104.14 0) (show_name no) (do_not_autoplace no) (effects (font (size 1.27 1.27)) (justify left)))
  (property "Footprint" "Package_TO_SOT_SMD:SOT-323_SC-70" (at 166.37 108.585 0) (hide yes) (show_name no) (do_not_autoplace no) (effects (font (size 1.27 1.27)
    (italic yes)) (justify left)))
  (property "Datasheet" "https://www.infineon.com/dgdl/Infineon-BSS214NW-DS-v02_02-en.pdf?fileId=db3a30431b3e89eb011b695aebc01bde" (at 166.37 110.49 0) (hide yes) (show_name no) (do_not_autoplace no) (effects (font (size 1.27 1.27)) (justify left)))
  (property "Description" "20V Vds, 1.5A Id, N-Channel MOSFET, SOT-323" (at 161.29 106.68 0) (hide yes) (show_name no) (do_not_autoplace no) (effects (font (size 1.27 1.27))))
  (pin "2")
  (pin "1")
  (pin "3")))
